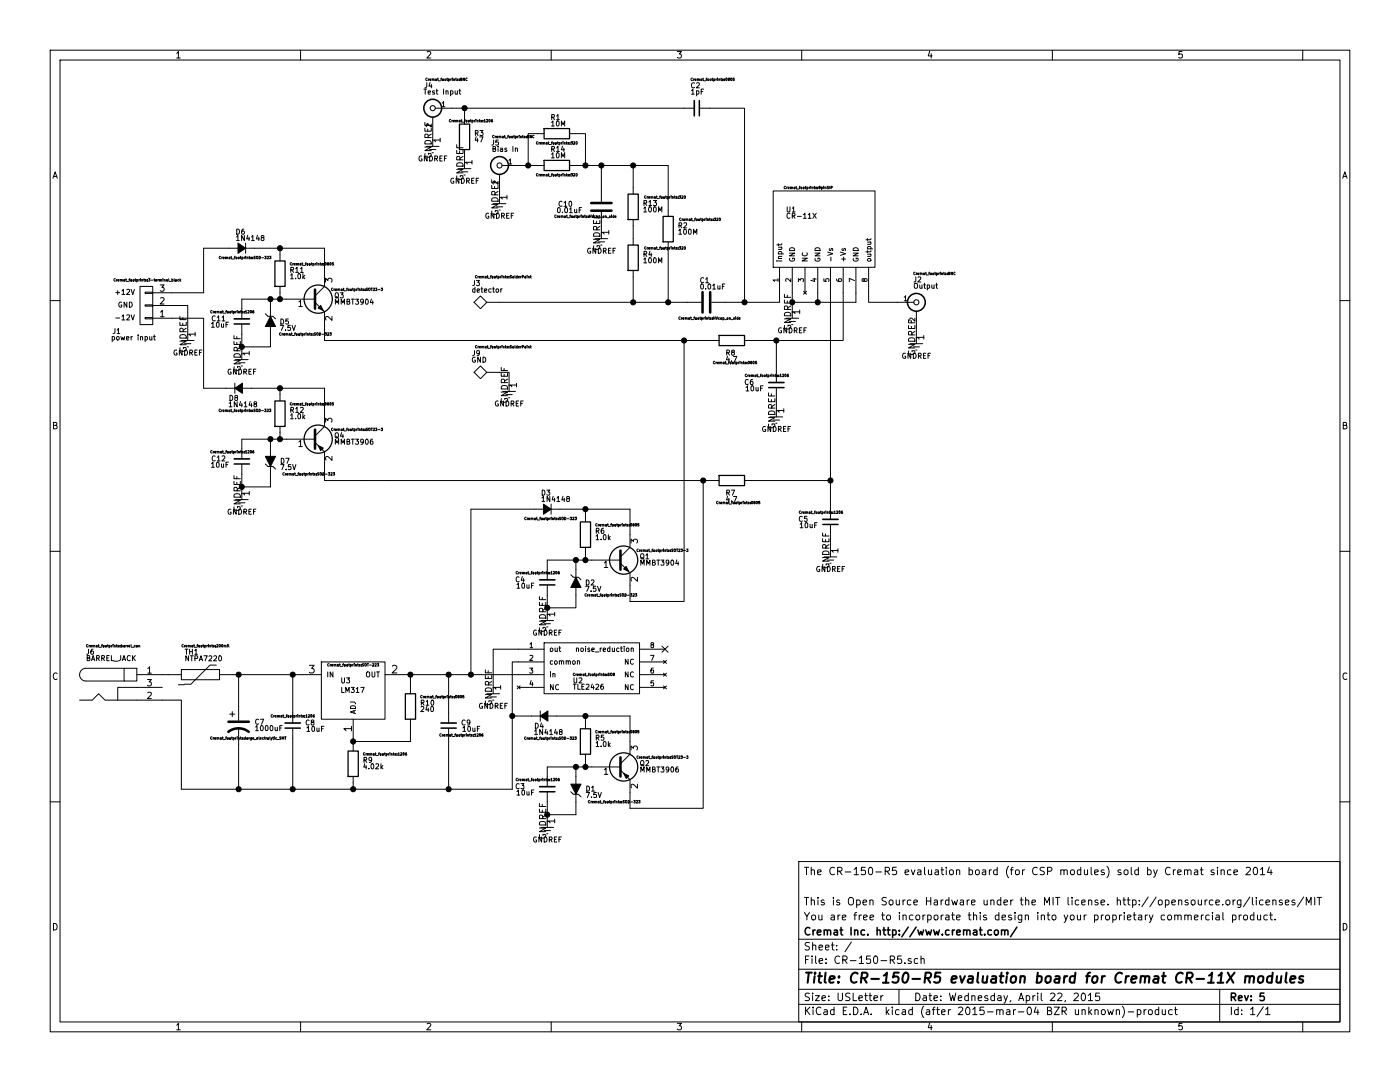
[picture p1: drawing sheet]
EESchema Schematic File Version 2
LIBS:Cremat
LIBS:power
LIBS:device
LIBS:transistors
LIBS:conn
LIBS:linear
LIBS:regul
LIBS:74xx
LIBS:cmos4000
LIBS:adc-dac
LIBS:memory
LIBS:xilinx
LIBS:special
LIBS:microcontrollers
LIBS:dsp
LIBS:microchip
LIBS:analog_switches
LIBS:motorola
LIBS:texas
LIBS:intel
LIBS:audio
LIBS:interface
LIBS:digital-audio
LIBS:philips
LIBS:display
LIBS:cypress
LIBS:siliconi
LIBS:opto
LIBS:atmel
LIBS:contrib
LIBS:valves
LIBS:CR-150-R5-cache
EELAYER 25 0
EELAYER END
$Descr USLetter 11000 8500
encoding utf-8
Sheet 1 1
Title "CR-150-R5 evaluation board for Cremat CR-11X modules"
Date "Wednesday, April 22, 2015"
Rev "5"
Comp "Cremat Inc. http://www.cremat.com/"
Comment1 "You are free to incorporate this design into your proprietary commercial product."
Comment2 "This is Open Source Hardware under the MIT license. http://opensource.org/licenses/MIT"
Comment3 ""
Comment4 "The CR-150-R5 evaluation board (for CSP modules) sold by Cremat since 2014"
$EndDescr
$Comp
L GNDREF #PWR01
U 1 1
P 1900 2775
F 0 "#PWR01" H 1900 2525 50  0001 C CNN
F 1 "GNDREF" H 1900 2625 40  0000 C CNN
F 2 "" H 1900 2775 60  0000 C CNN
F 3 "" H 1900 2775 60  0000 C CNN
	1    1900 2775
	1    0    0    -1  
$EndComp
Wire Wire Line
	2550 1950 2550 2150
Wire Wire Line
	2000 1950 2200 1950
Wire Wire Line
	2200 1950 2550 1950
Wire Wire Line
	2200 2000 2200 1950
Connection ~ 2200 1950
Wire Wire Line
	2200 2350 2200 2300
Wire Wire Line
	1900 2350 2125 2350
Wire Wire Line
	2125 2350 2200 2350
Wire Wire Line
	2200 2350 2250 2350
Wire Wire Line
	2550 2550 2550 2675
Wire Wire Line
	2550 2675 2825 2675
Wire Wire Line
	1900 2425 1900 2350
Connection ~ 2200 2350
Wire Wire Line
	2125 2425 2125 2350
Connection ~ 2125 2350
Wire Wire Line
	1900 2625 1900 2725
Wire Wire Line
	1900 2725 1900 2775
Wire Wire Line
	1900 2725 2125 2725
Wire Wire Line
	2125 2725 2125 2625
$Comp
L CR-11X U1
U 1 1
P 6675 2500
F 0 "U1" H 6175 3350 40  0000 L CNN
F 1 "CR-11X" H 6175 3300 40  0000 L CNN
F 2 "Cremat_footprints:8pinSIP" H 6350 3525 20  0000 C CNN
F 3 "" H 6175 3300 60  0000 C CNN
	1    6675 2500
	1    0    0    -1  
$EndComp
Connection ~ 1900 2725
$Comp
L Q_NPN_BEC Q3
U 1 1
P 2450 2350
F 0 "Q3" H 2625 2375 40  0000 L CNN
F 1 "MMBT3904" H 2625 2325 40  0000 L CNN
F 2 "Cremat_footprints:SOT23-3" H 2600 2425 20  0000 L CNN
F 3 "" H 2450 2350 60  0000 C CNN
	1    2450 2350
	1    0    0    -1  
$EndComp
$Comp
L R R11
U 1 1
P 2200 2150
F 0 "R11" H 2275 2175 40  0000 L CNN
F 1 "1.0k" H 2275 2125 40  0000 L CNN
F 2 "Cremat_footprints:0805" H 2450 2225 20  0000 C CNN
F 3 "" H 2200 2150 30  0000 C CNN
	1    2200 2150
	1    0    0    -1  
$EndComp
$Comp
L ZENERsmall D5
U 1 1
P 2125 2525
F 0 "D5" V 2125 2375 40  0000 L CNN
F 1 "7.5V" V 2075 2325 40  0000 L CNN
F 2 "Cremat_footprints:SOD-323" V 2025 2250 20  0000 C CNN
F 3 "" H 2125 2525 60  0000 C CNN
	1    2125 2525
	0    -1   -1   0   
$EndComp
$Comp
L GNDREF #PWR02
U 1 1
P 1900 3875
F 0 "#PWR02" H 1900 3625 50  0001 C CNN
F 1 "GNDREF" H 1900 3725 40  0000 C CNN
F 2 "" H 1900 3875 60  0000 C CNN
F 3 "" H 1900 3875 60  0000 C CNN
	1    1900 3875
	1    0    0    -1  
$EndComp
Wire Wire Line
	2550 3050 2550 3250
Wire Wire Line
	1975 3050 2200 3050
Wire Wire Line
	2200 3050 2550 3050
Wire Wire Line
	2200 3100 2200 3050
Connection ~ 2200 3050
Wire Wire Line
	2200 3450 2200 3400
Wire Wire Line
	1900 3450 2125 3450
Wire Wire Line
	2125 3450 2200 3450
Wire Wire Line
	2200 3450 2250 3450
Wire Wire Line
	2550 3650 2550 3775
Wire Wire Line
	2550 3775 2875 3775
Wire Wire Line
	1900 3525 1900 3450
Connection ~ 2200 3450
Connection ~ 2125 3450
Wire Wire Line
	1900 3725 1900 3825
Wire Wire Line
	1900 3825 1900 3875
Wire Wire Line
	1900 3825 2125 3825
Connection ~ 1900 3825
$Comp
L R R12
U 1 1
P 2200 3250
F 0 "R12" H 2275 3275 40  0000 L CNN
F 1 "1.0k" H 2275 3225 40  0000 L CNN
F 2 "Cremat_footprints:0805" H 2450 3325 20  0000 C CNN
F 3 "" H 2200 3250 30  0000 C CNN
	1    2200 3250
	1    0    0    -1  
$EndComp
$Comp
L ZENERsmall D7
U 1 1
P 2125 3625
F 0 "D7" V 2125 3700 40  0000 L CNN
F 1 "7.5V" V 2175 3700 40  0000 L CNN
F 2 "Cremat_footprints:SOD-323" V 2225 3925 20  0000 C CNN
F 3 "" H 2125 3625 60  0000 C CNN
	1    2125 3625
	0    1    1    0   
$EndComp
Wire Wire Line
	2125 3825 2125 3725
Wire Wire Line
	2125 3525 2125 3450
$Comp
L Q_PNP_BEC Q4
U 1 1
P 2450 3450
F 0 "Q4" H 2625 3475 40  0000 L CNN
F 1 "MMBT3906" H 2625 3425 40  0000 L CNN
F 2 "Cremat_footprints:SOT23-3" H 2600 3525 20  0000 L CNN
F 3 "" H 2450 3450 60  0000 C CNN
	1    2450 3450
	1    0    0    -1  
$EndComp
$Comp
L CONN_01X03 J1
U 1 1
P 1150 2400
F 0 "J1" H 1350 2600 40  0000 L CNN
F 1 "power input" H 1075 2650 40  0000 L CNN
F 2 "Cremat_footprints:3-terminal_block" H 875 2200 20  0000 L CNN
F 3 "" H 1150 2400 60  0000 C CNN
	1    1150 2400
	-1   0    0    1   
$EndComp
Text Label 900  2325 0    40   ~ 0
+12V
Text Label 900  2525 0    40   ~ 0
-12V
Text Label 925  2425 0    40   ~ 0
GND
Wire Wire Line
	1350 2500 1600 2500
Wire Wire Line
	1600 2500 1600 3050
Wire Wire Line
	1600 2300 1350 2300
Wire Wire Line
	1600 1950 1600 2300
Wire Wire Line
	1350 2400 1475 2400
Wire Wire Line
	1475 2400 1475 2625
$Comp
L GNDREF #PWR03
U 1 1
P 1475 2625
F 0 "#PWR03" H 1475 2375 50  0001 C CNN
F 1 "GNDREF" H 1475 2475 40  0000 C CNN
F 2 "" H 1475 2625 60  0000 C CNN
F 3 "" H 1475 2625 60  0000 C CNN
	1    1475 2625
	1    0    0    -1  
$EndComp
$Comp
L GNDREF #PWR04
U 1 1
P 6525 4325
F 0 "#PWR04" H 6525 4075 50  0001 C CNN
F 1 "GNDREF" H 6525 4175 40  0000 C CNN
F 2 "" H 6525 4325 60  0000 C CNN
F 3 "" H 6525 4325 60  0000 C CNN
	1    6525 4325
	1    0    0    -1  
$EndComp
$Comp
L GNDREF #PWR05
U 1 1
P 6100 3225
F 0 "#PWR05" H 6100 2975 50  0001 C CNN
F 1 "GNDREF" H 6100 3075 40  0000 C CNN
F 2 "" H 6100 3225 60  0000 C CNN
F 3 "" H 6100 3225 60  0000 C CNN
	1    6100 3225
	1    0    0    -1  
$EndComp
$Comp
L R R8
U 1 1
P 5750 2675
F 0 "R8" V 5850 2625 40  0000 L CNN
F 1 "4.7" V 5900 2625 40  0000 L CNN
F 2 "Cremat_footprints:0805" V 5925 2700 20  0000 C CNN
F 3 "" H 5750 2675 30  0000 C CNN
	1    5750 2675
	0    1    1    0   
$EndComp
$Comp
L R R7
U 1 1
P 5750 3775
F 0 "R7" V 5850 3725 40  0000 L CNN
F 1 "4.7" V 5900 3725 40  0000 L CNN
F 2 "Cremat_footprints:0805" V 5925 3825 20  0000 C CNN
F 3 "" H 5750 3775 30  0000 C CNN
	1    5750 3775
	0    1    1    0   
$EndComp
Wire Wire Line
	2825 2675 2900 2675
Wire Wire Line
	5900 2675 6100 2675
Wire Wire Line
	6100 2675 6625 2675
Wire Wire Line
	6625 2675 6625 2300
Wire Wire Line
	6525 2300 6525 3775
Wire Wire Line
	6525 3775 6525 4000
Wire Wire Line
	6100 2675 6100 2925
Connection ~ 6100 2675
Wire Wire Line
	6100 3125 6100 3225
Connection ~ 6525 3775
Wire Wire Line
	6525 4200 6525 4325
$Comp
L GNDREF #PWR06
U 1 1
P 6225 2450
F 0 "#PWR06" H 6225 2200 50  0001 C CNN
F 1 "GNDREF" H 6225 2300 40  0000 C CNN
F 2 "" H 6225 2450 60  0000 C CNN
F 3 "" H 6225 2450 60  0000 C CNN
	1    6225 2450
	1    0    0    -1  
$EndComp
Wire Wire Line
	6225 2300 6225 2375
Wire Wire Line
	6225 2375 6225 2450
Wire Wire Line
	6725 2375 6725 2300
Wire Wire Line
	6225 2375 6425 2375
Wire Wire Line
	6425 2375 6725 2375
Connection ~ 6225 2375
Wire Wire Line
	6425 2300 6425 2375
Connection ~ 6425 2375
$Comp
L C C10
U 1 1
P 4725 1625
F 0 "C10" H 4950 1600 40  0000 L CNN
F 1 "0.01uF" H 4875 1650 40  0000 L CNN
F 2 "Cremat_footprints:HVcap_on_side" H 4850 1700 20  0000 C CNN
F 3 "" H 4725 1625 60  0000 C CNN
	1    4725 1625
	-1   0    0    1   
$EndComp
$Comp
L GNDREF #PWR07
U 1 1
P 4725 1825
F 0 "#PWR07" H 4725 1575 50  0001 C CNN
F 1 "GNDREF" H 4725 1675 40  0000 C CNN
F 2 "" H 4725 1825 60  0000 C CNN
F 3 "" H 4725 1825 60  0000 C CNN
	1    4725 1825
	1    0    0    -1  
$EndComp
Wire Wire Line
	4725 1775 4725 1825
$Comp
L C C1
U 1 1
P 5550 2375
F 0 "C1" V 5725 2350 40  0000 L CNN
F 1 "0.01uF" V 5675 2225 40  0000 L CNN
F 2 "Cremat_footprints:HVcap_on_side" V 5425 2350 20  0000 C CNN
F 3 "" H 5550 2375 60  0000 C CNN
	1    5550 2375
	0    -1   -1   0   
$EndComp
$Comp
L R R14
U 1 1
P 4375 1300
F 0 "R14" V 4250 1250 40  0000 L CNN
F 1 "10M" V 4300 1250 40  0000 L CNN
F 2 "Cremat_footprints:320" V 4450 1300 20  0000 C CNN
F 3 "" H 4375 1300 30  0000 C CNN
	1    4375 1300
	0    1    1    0   
$EndComp
$Comp
L R R13
U 1 1
P 4975 1625
F 0 "R13" H 5050 1650 40  0000 L CNN
F 1 "100M" H 5050 1600 40  0000 L CNN
F 2 "Cremat_footprints:320" H 5225 1700 20  0000 C CNN
F 3 "" H 4975 1625 30  0000 C CNN
	1    4975 1625
	1    0    0    -1  
$EndComp
$Comp
L R R4
U 1 1
P 4975 2025
F 0 "R4" H 5050 2050 40  0000 L CNN
F 1 "100M" H 5050 2000 40  0000 L CNN
F 2 "Cremat_footprints:320" H 5225 2100 20  0000 C CNN
F 3 "" H 4975 2025 30  0000 C CNN
	1    4975 2025
	1    0    0    -1  
$EndComp
Wire Wire Line
	4525 1300 4600 1300
Wire Wire Line
	4600 1300 4725 1300
Wire Wire Line
	4725 1300 4975 1300
Wire Wire Line
	4975 1300 5250 1300
Wire Wire Line
	4975 1300 4975 1475
Wire Wire Line
	4975 1775 4975 1875
Wire Wire Line
	4725 1475 4725 1300
Connection ~ 4725 1300
Wire Wire Line
	4975 2175 4975 2375
Wire Wire Line
	3925 2375 4975 2375
Wire Wire Line
	4975 2375 5250 2375
Wire Wire Line
	5250 2375 5400 2375
Wire Wire Line
	5700 2375 5850 2375
Wire Wire Line
	5850 2375 6125 2375
Wire Wire Line
	6125 2375 6125 2300
Wire Wire Line
	5575 850  5850 850 
Wire Wire Line
	5850 850  5850 2375
Connection ~ 5850 2375
$Comp
L BNC J2
U 1 1
P 7200 2375
F 0 "J2" H 7175 2550 40  0000 L CNN
F 1 "Output" H 7175 2500 40  0000 L CNN
F 2 "Cremat_footprints:BNC" H 7175 2600 20  0000 L CNN
F 3 "" H 7200 2375 60  0000 C CNN
	1    7200 2375
	1    0    0    -1  
$EndComp
$Comp
L GNDREF #PWR08
U 1 1
P 7200 2650
F 0 "#PWR08" H 7200 2400 50  0001 C CNN
F 1 "GNDREF" H 7200 2500 40  0000 C CNN
F 2 "" H 7200 2650 60  0000 C CNN
F 3 "" H 7200 2650 60  0000 C CNN
	1    7200 2650
	1    0    0    -1  
$EndComp
Wire Wire Line
	7200 2575 7200 2650
Wire Wire Line
	3550 850  3650 850 
Wire Wire Line
	3650 850  5375 850 
$Comp
L BNC J5
U 1 1
P 3925 1300
F 0 "J5" H 3925 1475 40  0000 L CNN
F 1 "Bias In" H 3775 1425 40  0000 L CNN
F 2 "Cremat_footprints:BNC" H 3650 1525 20  0000 L CNN
F 3 "" H 3925 1300 60  0000 C CNN
	1    3925 1300
	-1   0    0    -1  
$EndComp
$Comp
L GNDREF #PWR09
U 1 1
P 3925 1550
F 0 "#PWR09" H 3925 1300 50  0001 C CNN
F 1 "GNDREF" H 3925 1400 40  0000 C CNN
F 2 "" H 3925 1550 60  0000 C CNN
F 3 "" H 3925 1550 60  0000 C CNN
	1    3925 1550
	1    0    0    -1  
$EndComp
Wire Wire Line
	3925 1500 3925 1550
Wire Wire Line
	4075 1300 4150 1300
Wire Wire Line
	4150 1300 4225 1300
Wire Wire Line
	6825 2300 6825 2375
Wire Wire Line
	6825 2375 7050 2375
$Comp
L BNC J4
U 1 1
P 3400 850
F 0 "J4" H 3400 1025 40  0000 L CNN
F 1 "Test Input" H 3175 975 40  0000 L CNN
F 2 "Cremat_footprints:BNC" H 3125 1075 20  0000 L CNN
F 3 "" H 3400 850 60  0000 C CNN
	1    3400 850 
	-1   0    0    -1  
$EndComp
$Comp
L GNDREF #PWR010
U 1 1
P 3400 1100
F 0 "#PWR010" H 3400 850 50  0001 C CNN
F 1 "GNDREF" H 3400 950 40  0000 C CNN
F 2 "" H 3400 1100 60  0000 C CNN
F 3 "" H 3400 1100 60  0000 C CNN
	1    3400 1100
	1    0    0    -1  
$EndComp
Wire Wire Line
	3400 1050 3400 1100
$Comp
L TST J3
U 1 1
P 3925 2375
F 0 "J3" V 4100 2525 40  0000 L BNN
F 1 "detector" V 4025 2350 40  0000 L CNN
F 2 "Cremat_footprints:SolderPoint" V 4125 2125 20  0000 L CNN
F 3 "" H 3925 2375 60  0000 C CNN
	1    3925 2375
	0    -1   -1   0   
$EndComp
Connection ~ 4975 2375
$Comp
L C_Small C2
U 1 1
P 5475 850
F 0 "C2" V 5300 800 40  0000 L CNN
F 1 "1pF" V 5350 800 40  0000 L CNN
F 2 "Cremat_footprints:0805" V 5250 800 20  0000 L CNN
F 3 "" H 5475 850 60  0000 C CNN
	1    5475 850 
	0    1    1    0   
$EndComp
$Comp
L C_Small C11
U 1 1
P 1900 2525
F 0 "C11" H 2025 2500 40  0000 L CNN
F 1 "10uF" H 2000 2550 40  0000 L CNN
F 2 "Cremat_footprints:1206" H 1800 2450 20  0000 L CNN
F 3 "" H 1900 2525 60  0000 C CNN
	1    1900 2525
	-1   0    0    1   
$EndComp
$Comp
L C_Small C12
U 1 1
P 1900 3625
F 0 "C12" H 2025 3600 40  0000 L CNN
F 1 "10uF" H 2000 3650 40  0000 L CNN
F 2 "Cremat_footprints:1206" H 1800 3550 20  0000 L CNN
F 3 "" H 1900 3625 60  0000 C CNN
	1    1900 3625
	-1   0    0    1   
$EndComp
$Comp
L C_Small C6
U 1 1
P 6100 3025
F 0 "C6" H 6275 3000 40  0000 L CNN
F 1 "10uF" H 6200 3050 40  0000 L CNN
F 2 "Cremat_footprints:1206" H 6000 2950 20  0000 L CNN
F 3 "" H 6100 3025 60  0000 C CNN
	1    6100 3025
	-1   0    0    1   
$EndComp
$Comp
L C_Small C5
U 1 1
P 6525 4100
F 0 "C5" H 6700 4075 40  0000 L CNN
F 1 "10uF" H 6625 4125 40  0000 L CNN
F 2 "Cremat_footprints:1206" H 6425 4025 20  0000 L CNN
F 3 "" H 6525 4100 60  0000 C CNN
	1    6525 4100
	-1   0    0    1   
$EndComp
$Comp
L D_Small D6
U 1 1
P 1900 1950
F 0 "D6" H 1850 2075 40  0000 L CNN
F 1 "1N4148" H 1850 2025 40  0000 L CNN
F 2 "Cremat_footprints:SOD-323" H 1925 1875 20  0000 C CNN
F 3 "" V 1900 1950 60  0000 C CNN
	1    1900 1950
	1    0    0    -1  
$EndComp
Wire Wire Line
	1600 1950 1800 1950
$Comp
L D_Small D8
U 1 1
P 1875 3050
F 0 "D8" H 1875 3125 40  0000 L CNN
F 1 "1N4148" H 1725 3175 40  0000 L CNN
F 2 "Cremat_footprints:SOD-323" H 1825 3225 20  0000 C CNN
F 3 "" V 1875 3050 60  0000 C CNN
	1    1875 3050
	-1   0    0    1   
$EndComp
Wire Wire Line
	1600 3050 1775 3050
$Comp
L R R3
U 1 1
P 3650 1075
F 0 "R3" H 3725 1100 40  0000 L CNN
F 1 "47" H 3725 1050 40  0000 L CNN
F 2 "Cremat_footprints:1206" H 3700 1200 20  0000 C CNN
F 3 "" H 3650 1075 30  0000 C CNN
	1    3650 1075
	1    0    0    -1  
$EndComp
$Comp
L GNDREF #PWR011
U 1 1
P 3650 1275
F 0 "#PWR011" H 3650 1025 50  0001 C CNN
F 1 "GNDREF" H 3650 1125 40  0000 C CNN
F 2 "" H 3650 1275 60  0000 C CNN
F 3 "" H 3650 1275 60  0000 C CNN
	1    3650 1275
	1    0    0    -1  
$EndComp
Wire Wire Line
	3650 925  3650 850 
Connection ~ 3650 850 
Wire Wire Line
	3650 1225 3650 1275
$Comp
L R R2
U 1 1
P 5250 1800
F 0 "R2" H 5325 1825 40  0000 L CNN
F 1 "100M" H 5325 1775 40  0000 L CNN
F 2 "Cremat_footprints:320" H 5500 1875 20  0000 C CNN
F 3 "" H 5250 1800 30  0000 C CNN
	1    5250 1800
	1    0    0    -1  
$EndComp
Wire Wire Line
	5250 1300 5250 1650
Connection ~ 4975 1300
Wire Wire Line
	5250 1950 5250 2375
Connection ~ 5250 2375
$Comp
L R R1
U 1 1
P 4375 1050
F 0 "R1" V 4250 1000 40  0000 L CNN
F 1 "10M" V 4300 1000 40  0000 L CNN
F 2 "Cremat_footprints:320" V 4450 1050 20  0000 C CNN
F 3 "" H 4375 1050 30  0000 C CNN
	1    4375 1050
	0    1    1    0   
$EndComp
Wire Wire Line
	4225 1050 4150 1050
Wire Wire Line
	4150 1050 4150 1300
Connection ~ 4150 1300
Wire Wire Line
	4525 1050 4600 1050
Wire Wire Line
	4600 1050 4600 1300
Connection ~ 4600 1300
$Comp
L TST J9
U 1 1
P 3925 2925
F 0 "J9" V 4100 3075 40  0000 L BNN
F 1 "GND" V 4025 3025 40  0000 L CNN
F 2 "Cremat_footprints:SolderPoint" V 4125 2675 20  0000 L CNN
F 3 "" H 3925 2925 60  0000 C CNN
	1    3925 2925
	0    -1   -1   0   
$EndComp
$Comp
L GNDREF #PWR012
U 1 1
P 4000 3025
F 0 "#PWR012" H 4000 2775 50  0001 C CNN
F 1 "GNDREF" H 4000 2875 40  0000 C CNN
F 2 "" H 4000 3025 60  0000 C CNN
F 3 "" H 4000 3025 60  0000 C CNN
	1    4000 3025
	1    0    0    -1  
$EndComp
Wire Wire Line
	3925 2925 4000 2925
Wire Wire Line
	4000 2925 4000 3025
$Comp
L LM317_SOT223 U3
U 1 1
P 2775 5450
F 0 "U3" H 2675 5550 40  0000 L CNN
F 1 "LM317" H 2675 5475 40  0000 L CNN
F 2 "Cremat_footprints:SOT-223" H 2775 5675 20  0000 C CNN
F 3 "" H 2775 5450 60  0000 C CNN
	1    2775 5450
	1    0    0    -1  
$EndComp
$Comp
L C_Small C8
U 1 1
P 2300 5700
F 0 "C8" H 2125 5675 40  0000 L CNN
F 1 "10uF" H 2050 5725 40  0000 L CNN
F 2 "Cremat_footprints:1206" H 2125 5625 20  0000 L CNN
F 3 "" H 2300 5700 60  0000 C CNN
	1    2300 5700
	-1   0    0    1   
$EndComp
$Comp
L THERMISTOR TH1
U 1 1
P 1575 5300
F 0 "TH1" V 1400 5175 40  0000 L CNN
F 1 "NTPA7220" V 1475 5175 40  0000 L BNN
F 2 "Cremat_footprints:200mil" V 1350 5150 20  0000 L CNN
F 3 "" H 1575 5300 60  0000 C CNN
	1    1575 5300
	0    1    1    0   
$EndComp
$Comp
L BARREL_JACK J6
U 1 1
P 975 5400
F 0 "J6" H 675 5675 40  0000 L CNN
F 1 "BARREL_JACK" H 675 5625 40  0000 L CNN
F 2 "Cremat_footprints:barrel_con" H 675 5725 20  0000 L CNN
F 3 "" H 975 5400 60  0000 C CNN
	1    975  5400
	1    0    0    -1  
$EndComp
$Comp
L GNDREF #PWR013
U 1 1
P 4300 4825
F 0 "#PWR013" H 4300 4575 50  0001 C CNN
F 1 "GNDREF" H 4300 4675 40  0000 C CNN
F 2 "" H 4300 4825 60  0000 C CNN
F 3 "" H 4300 4825 60  0000 C CNN
	1    4300 4825
	1    0    0    -1  
$EndComp
Wire Wire Line
	4950 4000 4950 4200
Wire Wire Line
	4400 4000 4600 4000
Wire Wire Line
	4600 4000 4950 4000
Wire Wire Line
	4600 4050 4600 4000
Connection ~ 4600 4000
Wire Wire Line
	4600 4400 4600 4350
Wire Wire Line
	4300 4400 4525 4400
Wire Wire Line
	4525 4400 4600 4400
Wire Wire Line
	4600 4400 4650 4400
Wire Wire Line
	4950 4600 4950 4725
Wire Wire Line
	4300 4475 4300 4400
Connection ~ 4600 4400
Wire Wire Line
	4525 4475 4525 4400
Connection ~ 4525 4400
Wire Wire Line
	4300 4675 4300 4775
Wire Wire Line
	4300 4775 4300 4825
Wire Wire Line
	4300 4775 4525 4775
Wire Wire Line
	4525 4775 4525 4675
Connection ~ 4300 4775
$Comp
L Q_NPN_BEC Q1
U 1 1
P 4850 4400
F 0 "Q1" H 5025 4425 40  0000 L CNN
F 1 "MMBT3904" H 5025 4375 40  0000 L CNN
F 2 "Cremat_footprints:SOT23-3" H 5000 4475 20  0000 L CNN
F 3 "" H 4850 4400 60  0000 C CNN
	1    4850 4400
	1    0    0    -1  
$EndComp
$Comp
L R R6
U 1 1
P 4600 4200
F 0 "R6" H 4675 4225 40  0000 L CNN
F 1 "1.0k" H 4675 4175 40  0000 L CNN
F 2 "Cremat_footprints:0805" H 4850 4275 20  0000 C CNN
F 3 "" H 4600 4200 30  0000 C CNN
	1    4600 4200
	1    0    0    -1  
$EndComp
$Comp
L ZENERsmall D2
U 1 1
P 4525 4575
F 0 "D2" V 4525 4425 40  0000 L CNN
F 1 "7.5V" V 4475 4375 40  0000 L CNN
F 2 "Cremat_footprints:SOD-323" V 4425 4300 20  0000 C CNN
F 3 "" H 4525 4575 60  0000 C CNN
	1    4525 4575
	0    -1   -1   0   
$EndComp
$Comp
L GNDREF #PWR014
U 1 1
P 4300 6450
F 0 "#PWR014" H 4300 6200 50  0001 C CNN
F 1 "GNDREF" H 4300 6300 40  0000 C CNN
F 2 "" H 4300 6450 60  0000 C CNN
F 3 "" H 4300 6450 60  0000 C CNN
	1    4300 6450
	1    0    0    -1  
$EndComp
Wire Wire Line
	4950 5625 4950 5825
Wire Wire Line
	4375 5625 4600 5625
Wire Wire Line
	4600 5625 4950 5625
Wire Wire Line
	4600 5675 4600 5625
Connection ~ 4600 5625
Wire Wire Line
	4600 6025 4600 5975
Wire Wire Line
	4300 6025 4525 6025
Wire Wire Line
	4525 6025 4600 6025
Wire Wire Line
	4600 6025 4650 6025
Wire Wire Line
	4950 6225 4950 6350
Wire Wire Line
	4300 6100 4300 6025
Connection ~ 4600 6025
Connection ~ 4525 6025
Wire Wire Line
	4300 6300 4300 6400
Wire Wire Line
	4300 6400 4300 6450
Wire Wire Line
	4300 6400 4525 6400
Connection ~ 4300 6400
$Comp
L R R5
U 1 1
P 4600 5825
F 0 "R5" H 4675 5850 40  0000 L CNN
F 1 "1.0k" H 4675 5800 40  0000 L CNN
F 2 "Cremat_footprints:0805" H 4850 5900 20  0000 C CNN
F 3 "" H 4600 5825 30  0000 C CNN
	1    4600 5825
	1    0    0    -1  
$EndComp
$Comp
L ZENERsmall D1
U 1 1
P 4525 6200
F 0 "D1" V 4525 6275 40  0000 L CNN
F 1 "7.5V" V 4575 6275 40  0000 L CNN
F 2 "Cremat_footprints:SOD-323" V 4625 6500 20  0000 C CNN
F 3 "" H 4525 6200 60  0000 C CNN
	1    4525 6200
	0    1    1    0   
$EndComp
Wire Wire Line
	4525 6400 4525 6300
Wire Wire Line
	4525 6100 4525 6025
$Comp
L Q_PNP_BEC Q2
U 1 1
P 4850 6025
F 0 "Q2" H 5025 6050 40  0000 L CNN
F 1 "MMBT3906" H 5025 6000 40  0000 L CNN
F 2 "Cremat_footprints:SOT23-3" H 5000 6100 20  0000 L CNN
F 3 "" H 4850 6025 60  0000 C CNN
	1    4850 6025
	1    0    0    -1  
$EndComp
$Comp
L C_Small C4
U 1 1
P 4300 4575
F 0 "C4" H 4475 4550 40  0000 L CNN
F 1 "10uF" H 4400 4600 40  0000 L CNN
F 2 "Cremat_footprints:1206" H 4200 4500 20  0000 L CNN
F 3 "" H 4300 4575 60  0000 C CNN
	1    4300 4575
	-1   0    0    1   
$EndComp
$Comp
L C_Small C3
U 1 1
P 4300 6200
F 0 "C3" H 4475 6175 40  0000 L CNN
F 1 "10uF" H 4400 6225 40  0000 L CNN
F 2 "Cremat_footprints:1206" H 4200 6125 20  0000 L CNN
F 3 "" H 4300 6200 60  0000 C CNN
	1    4300 6200
	-1   0    0    1   
$EndComp
$Comp
L D_Small D3
U 1 1
P 4300 4000
F 0 "D3" H 4250 4125 40  0000 L CNN
F 1 "1N4148" H 4250 4075 40  0000 L CNN
F 2 "Cremat_footprints:SOD-323" H 4325 3925 20  0000 C CNN
F 3 "" V 4300 4000 60  0000 C CNN
	1    4300 4000
	1    0    0    -1  
$EndComp
Wire Wire Line
	3700 4000 4200 4000
$Comp
L D_Small D4
U 1 1
P 4275 5625
F 0 "D4" H 4275 5700 40  0000 L CNN
F 1 "1N4148" H 4125 5750 40  0000 L CNN
F 2 "Cremat_footprints:SOD-323" H 4225 5800 20  0000 C CNN
F 3 "" V 4275 5625 60  0000 C CNN
	1    4275 5625
	-1   0    0    1   
$EndComp
Wire Wire Line
	4025 5625 4175 5625
$Comp
L R R9
U 1 1
P 2775 6000
F 0 "R9" H 2850 6025 40  0000 L CNN
F 1 "4.02k" H 2850 5975 40  0000 L CNN
F 2 "Cremat_footprints:1206" H 3025 6075 20  0000 C CNN
F 3 "" H 2775 6000 30  0000 C CNN
	1    2775 6000
	1    0    0    -1  
$EndComp
$Comp
L R R10
U 1 1
P 3225 5550
F 0 "R10" H 3300 5575 40  0000 L CNN
F 1 "240" H 3300 5525 40  0000 L CNN
F 2 "Cremat_footprints:0805" H 3475 5625 20  0000 C CNN
F 3 "" H 3225 5550 30  0000 C CNN
	1    3225 5550
	1    0    0    -1  
$EndComp
Wire Wire Line
	3225 5700 3225 5825
Wire Wire Line
	3225 5825 2775 5825
Wire Wire Line
	2775 5800 2775 5825
Wire Wire Line
	2775 5825 2775 5850
Connection ~ 2775 5825
Wire Wire Line
	3225 5400 3225 5300
Wire Wire Line
	3175 5300 3225 5300
Wire Wire Line
	3225 5300 3525 5300
Wire Wire Line
	3525 5300 3700 5300
Wire Wire Line
	3700 5300 4075 5300
Wire Wire Line
	1825 5300 1875 5300
Wire Wire Line
	1875 5300 2300 5300
Wire Wire Line
	2300 5300 2375 5300
Wire Wire Line
	1875 5550 1875 5300
Connection ~ 1875 5300
Wire Wire Line
	2300 5600 2300 5300
Connection ~ 2300 5300
Wire Wire Line
	1875 5850 1875 6200
Wire Wire Line
	4025 6200 3525 6200
Wire Wire Line
	3525 6200 2775 6200
Wire Wire Line
	2775 6200 2300 6200
Wire Wire Line
	2300 6200 1875 6200
Wire Wire Line
	1875 6200 1425 6200
Wire Wire Line
	2775 6200 2775 6150
Wire Wire Line
	2300 5800 2300 6200
Connection ~ 2300 6200
Wire Wire Line
	1325 5300 1275 5300
Wire Wire Line
	1275 5500 1425 5500
Wire Wire Line
	1425 5500 1425 6200
Connection ~ 1875 6200
$Comp
L C_Small C9
U 1 1
P 3525 5700
F 0 "C9" H 3350 5675 40  0000 L CNN
F 1 "10uF" H 3275 5725 40  0000 L CNN
F 2 "Cremat_footprints:1206" H 3250 5775 20  0000 L CNN
F 3 "" H 3525 5700 60  0000 C CNN
	1    3525 5700
	-1   0    0    1   
$EndComp
Wire Wire Line
	3525 6200 3525 5800
Connection ~ 2775 6200
Wire Wire Line
	3525 5300 3525 5600
Connection ~ 3225 5300
$Comp
L TLE2426 U2
U 1 1
P 4275 5050
F 0 "U2" H 4500 4750 40  0000 L CNN
F 1 "TLE2426" H 4500 4700 40  0000 L CNN
F 2 "Cremat_footprints:SO8" H 4500 4800 20  0000 L CNN
F 3 "" H 4275 5050 60  0000 C CNN
	1    4275 5050
	1    0    0    -1  
$EndComp
Connection ~ 3525 5300
Wire Wire Line
	4075 5200 4025 5200
Wire Wire Line
	4025 5200 4025 5625
Wire Wire Line
	4025 5625 4025 6200
Connection ~ 3525 6200
$Comp
L GNDREF #PWR015
U 1 1
P 3875 5400
F 0 "#PWR015" H 3875 5150 50  0001 C CNN
F 1 "GNDREF" H 3875 5250 40  0000 C CNN
F 2 "" H 3875 5400 60  0000 C CNN
F 3 "" H 3875 5400 60  0000 C CNN
	1    3875 5400
	1    0    0    -1  
$EndComp
Wire Wire Line
	4075 5100 3875 5100
Wire Wire Line
	3875 5100 3875 5400
NoConn ~ 5225 5100
Wire Wire Line
	3700 4000 3700 5300
Connection ~ 3700 5300
Connection ~ 4025 5625
Wire Wire Line
	2900 2675 5375 2675
Wire Wire Line
	5375 2675 5600 2675
Wire Wire Line
	5900 3775 6525 3775
Wire Wire Line
	3050 3775 5525 3775
Wire Wire Line
	5525 3775 5600 3775
Wire Wire Line
	2875 3775 3050 3775
Wire Wire Line
	4950 4725 5375 4725
Wire Wire Line
	5375 4725 5375 2675
Connection ~ 5375 2675
Wire Wire Line
	4950 6350 5525 6350
Wire Wire Line
	5525 6350 5525 3775
Connection ~ 5525 3775
$Comp
L CP1 C7
U 1 1
P 1875 5700
F 0 "C7" H 2000 5725 40  0000 L CNN
F 1 "1000uF" H 2000 5675 40  0000 L CNN
F 2 "Cremat_footprints:large_electrolytic_SMT" H 1650 5600 20  0000 L CNN
F 3 "" H 1875 5700 60  0000 C CNN
	1    1875 5700
	1    0    0    -1  
$EndComp
$EndSCHEMATC
